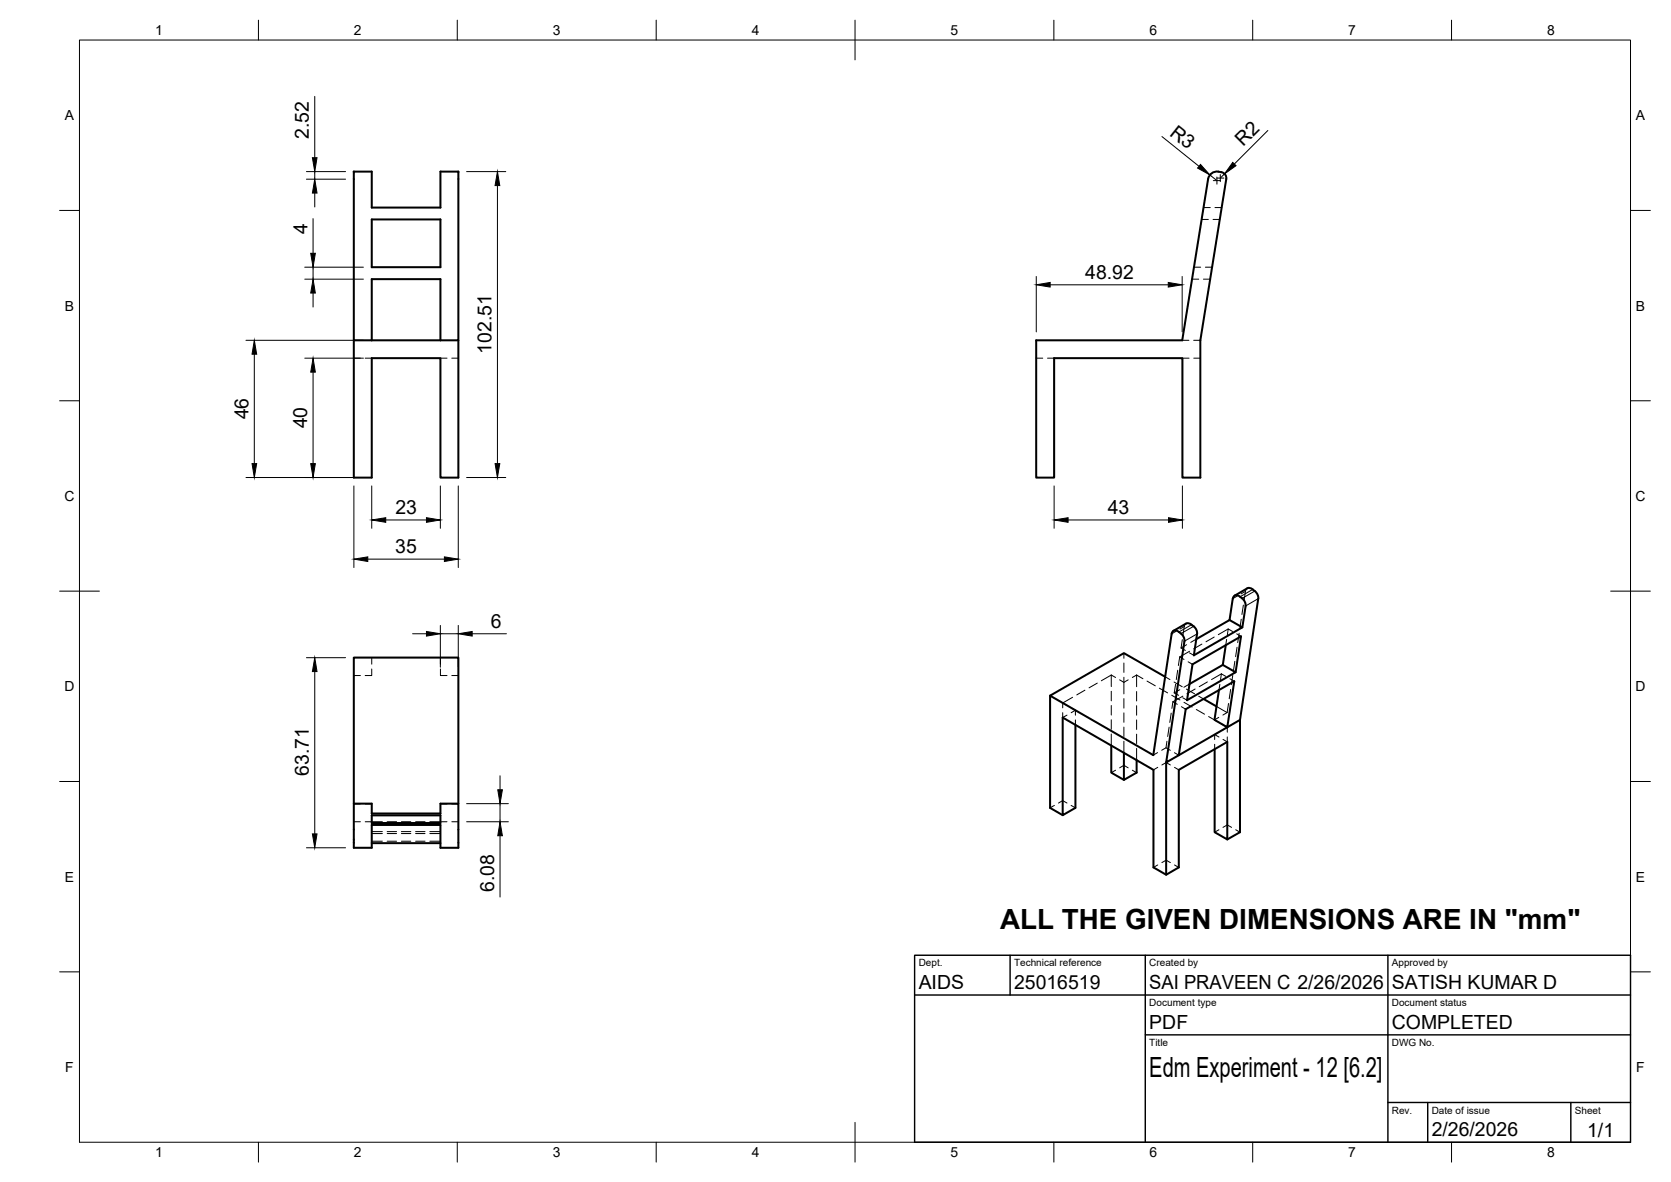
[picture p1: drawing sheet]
<svg xmlns="http://www.w3.org/2000/svg" width="420mm" height="297mm" viewBox="0 0 420 297" stroke-linecap="round" stroke-linejoin="round" font-family="sans-serif">
<!-- layer: Visible -->
<g fill="none" stroke="#000" stroke-width=".51">
<path d="M93.5 55.1h17.2v12h-17.2zM306.4 43.1a2.25 2.25 0 0 0-2.6 1.9l-6.5 40.5h-36.8v34.5h4.5v-30h32.3v30h4.5v-34.5l6.5-40.5a1.69 1.69 0 0 0-2-1.9M89 85.5v34.5h4.5v-30h17.2v30h4.6v-34.5M93.5 85.5h-4.5v-42.4h4.5v9.1h17.2v-9.1h4.6v42.4h-4.6M93.5 85.5v-15.3h17.2v15.3M93.5 85.5h17.2M296.4 158.8l1.1 1.1 .3 1.2-4.6 30.5 3.2-1.8M296.4 158.8a1.01 1.01 0 0 0-1-.4 1.01 1.01 0 0 0-.8 .9l-4.6 30.5-26-15 18.6-10.7 10.4 6M299.6 157l.5 .4M299.6 157a1.28 1.28 0 0 0-1.4-.3l-3.2 1.8M309.2 155.8l3.2 1.9-12.2 7 .8-5.8-.3-.8-.6-.7M309.2 155.8l-8.4 4.8"/>
<path d="M313.2 152.3a2.71 2.71 0 0 0-2.6-2.7l-.5 .4-.1 .4-.8 5.4M313.2 152.3l-.8 5.4M315 148.1l1.1 1.1 .3 1.2-4.6 30.5-15.4 8.9M315 148.1a1.28 1.28 0 0 0-1.4-.3l-3.2 1.9M264 174.8v28.2l3.2 1.9M302.6 175.6l3.3 1.9M306.5 173.4l-1.1 7.5 3.2 1.9 1.7-11.6-12.2 7-1.7 11.6M307.5 167.1l3.2 1.8-12.2 7.1 1.3-9.1 12.2-7-1.3 9M307.5 167.1l-8.4 4.8M308.2 162.1l-.7 5M270.4 182.2v20.8l-3.2 1.9v-24.6l22.8 13.2v24.5l3.2 1.8 3.2-1.8v-24.5l12.2-7.1v24.6l-3.2-1.9v-20.8M279.4 187.4v6.8l3.2 1.8"/>
<path d="M282.6 189.2v6.8l3.2-1.8v-3.2M293.2 191.6v28.2M311.8 180.9v28.2l-3.2 1.9M89 202h4.5v2.4h17.2v-2.4h4.6v11h-4.6v-5.7h-17.2v5.7h-4.5zM89 202v-36.7h26.3v36.7M93.5 204.9h17.2v1.9h-17.2zM93.5 211.9h17.2"/>
</g>
<!-- layer: Hidden -->
<g fill="none" stroke="#000" stroke-width=".25">
<path d="M302.1 55.1h1.7M302.6 52.2h1.7M305 55.1h1.7M305.5 52.2h1.7M299.7 70.2h1.7M300.2 67.1h1.7M302.6 70.2h1.7M303.1 67.1h1.7M89 90h1.6M91.8 90h1.7M110.7 90h1.7M113.6 90h1.7"/>
<path d="M260.5 90h1.7M263.4 90h1.6M297.3 85.5h1.6M297.3 90h1.7M300.1 85.5h1.7M300.2 90h1.6M298.2 156.7l-.4 .5-.3 2.4M308.8 158.1l-2.5 1.4M309.9 158.7l-1.1-.6-.2 1.4M311 159.3l1 .6M311.6 159.1l-.4 2.4M312.1 155.6l-.4 2.4"/>
<path d="M312.6 152.1l-.3 2.3M313.6 147.9l-.4 .5-.4 2.5M89 169.8h1.6M93.5 168.1v1.7h-1.7M93.5 165.3v1.6M110.7 168.1v1.7h1.7M110.7 165.3v1.6M113.6 169.8h1.7M267.2 179.1v1.2l1.1-.6M267.2 176.7l1.1 .6M267.2 176.7v1.2M269.3 177.9l1.1 .6-1.1 .6"/>
<path d="M269.7 175.2l-2.5 1.5M270.4 178.5v1.2M272.8 173.4l-2.1 1.2M275.9 171.7l-2.1 1.2M279.4 169.6l-2.5 1.5M279.4 169.6l1.1 .7M279.4 169.6v2.9M279.4 173.7v2.4M279.4 177.3v2.4M281.5 170.8l1.1 .7 1.1-.7M282.6 164.1v1.3M282.6 166.6v2.4"/>
<path d="M282.6 170.2v4.2M282.6 175.6v2.4M282.6 179.1v2.4M285.8 169.6l-1.1 .7M285.8 169.6l1.6 1M285.8 169.6v3M285.8 173.8v2.4M285.8 177.3v2.4M288.4 171.2l2.1 1.1M291.5 172.9l2.1 1.2M293 170.1l1.2 .7M294.5 179.2l-.4 2.4"/>
<path d="M294.6 174.7l2.1 1.2M294.9 176.4l1.1 .6M294.9 176.4l-.2 1.6M295.2 171.4l2.1 1.2M295.3 174.1l1.1 .6M295.6 172l-.3 2.1M296.1 168.4l-.3 2.4M296.6 165.1l-.3 2.1M296.6 165.1l1.1 .6M296.7 173.3l-1.4 .8M297 162.8l1 .7M297.1 177.6l1 .6"/>
<path d="M297.3 160.7l-.3 2.1M297.4 175.4l1.1 .6M297.4 174.9l-2.5 1.5M297.7 176.5l2.1 1.2M298.3 173.2l2.1 1.2M298.4 162l-1.4 .8M298.7 166.3l1.1 .6M299.1 171.9l-1.4 .8M299.1 164.1l1.1 .6M299.1 163.7l-2.5 1.4M300.5 173.2l-2.1 1.2M300.8 160.6l-1.4 .8"/>
<path d="M300.8 178.3l2.1 1.2M301.4 174.9l1.2 .7M302.2 161.9l-2.1 1.2M303.6 171.4l-2.1 1.2M305.3 160.1l-2.1 1.2M305.9 177.5l2.6 1.6M306.7 172l-.2 1.4M307.1 169.3l-2.5 1.5M307.1 169.3l1.1 .7M307.1 169.3l-.2 1.5M308.4 160.7l-.2 1.4M308.5 179.1l-1 .6"/>
<path d="M308.9 176.8l-.4 2.3M309.2 170.6l1.1 .6M309.4 173.3l-.3 2.3M310 169.7l-.4 2.4M310.5 166.2l-.4 2.4M311 162.7l-.3 2.3M270.4 180.9v1.3M279.4 180.9v2.4M279.4 184.5v2.9M280.5 193.6l-1.1 .6M281.5 193l1.1-.7 1.1 .7M282.6 182.7v2.4"/>
<path d="M282.6 186.3v2.9M284.7 193.6l1.1 .6M285.8 180.9v2.4M285.8 184.5v2.4M285.8 188.1v2.9M291.1 189.1l-1.1 .7M291.1 192.8l-1.1 .7M292.1 192.2l1.1-.6 1.1 .6M293.2 187.9l1.1 .7M293.2 187.9l-1.1 .6M293.4 186.3l-.2 1.6M294 182.7l-.4 2.4"/>
<path d="M295.3 189.2l1.1 .6M295.3 192.8l1.1 .7M303.9 180.1l2.1 1.2M305.4 184.6v1.3M305.4 187v1.3M306.5 180.3l-1.1 .6M306.5 184l-1.1 .6 1.1 .6M307 181.8l1.6 1M308.6 182.8l-1.1 .6M308.6 185.2v1.2l-1.1-.6M308.6 182.8v1.2M89 206.5h1.6"/>
<path d="M89 202h1.6M91.8 206.5h4.3M91.8 202h1.7M93.5 209.5h2.6M93.5 204.4v.5M93.5 206.8v.5M93.5 209h2.6M93.5 211.4h2.6M97.3 209.5h2.4M97.3 209h2.4M97.3 211.4h2.4M97.3 206.5h2.4"/>
<path d="M100.9 209.5h2.4M100.9 209h2.4M100.9 211.4h2.4M100.9 206.5h2.4M104.5 209.5h2.4M104.5 209h2.4M104.5 211.4h2.4M104.5 206.5h2.4M108.1 209.5h2.6M108.1 209h2.6M108.1 211.4h2.6M108.1 206.5h4.3"/>
<path d="M110.7 204.4v.5M110.7 206.8v.5M110.7 202h1.7M113.6 206.5h1.7M113.6 202h1.7M265.1 202.4l-1.1 .6M266.1 201.8l1.1-.6 1.1 .6M269.3 202.4l1.1 .6M291.1 217.4l-1.1 .6M292.1 216.8l1.1-.6 1.1 .6M295.3 217.4l1.1 .6M306.5 208.5l-1.1 .6"/>
<path d="M307.5 207.9l1.1-.6 1.1 .6M310.7 208.5l1.1 .6"/>
</g>
<!-- layer: Visible Narrow -->
<path d="M299.6 157l-3.2 1.8M300.1 157.4l-3.2 1.8M301 159.3l-3.2 1.8M315 148.1l-3.2 1.9M315.5 148.5l-3.2 1.9M316.4 150.4l-3.2 1.9" fill="none" stroke="#000" stroke-width=".25"/>
<!-- layer: Hidden Narrow -->
<path d="M295.7 158.7l-1.1 .6M297.8 157.5l-1.1 .6M311 149.8l-1 .6M313.2 148.6l-1.1 .6" fill="none" stroke="#000" stroke-width=".25"/>
<!-- layer: BORDER -->
<g fill="none" stroke="#000" stroke-width=".25">
<path d="M20 10.1h390v276.9h-390zM65 5.1v5M115 5.1v5M165 5.1v5M215 5.1v10M265 5.1v5M315 5.1v5M365 5.1v5M15 52.9h5M410 52.9h5M15 100.7h5M410 100.7h5"/>
<path d="M15 148.6h10M405 148.6h10M15 196.4h5M410 196.4h5M15 244.2h5M410 244.2h5M65 287v5M115 287v5M165 287v5M215 282.1v9.9M265 287v5M315 287v5"/>
<path d="M365 287v5"/>
</g>
<!-- layer: TITLEBLOCK -->
<path d="M230 240.1h180v46.9h-180zM230 250h180M254 240.1v9.9M288 240.1v46.9M349 240.1v46.9M288 260.1h122M349 277.1h61M359 277.1v9.9M395 277.1v9.9" fill="none" stroke="#000" stroke-width=".36"/>
<!-- layer: Smart Centers -->
<path d="M305.1 45.4h1.8M305.9 44.8h1.8M306 44.5v1.8M306.8 43.9v1.7" fill="none" stroke="#000" stroke-width=".25"/>
<!-- layer: FD_Dimensions -->
<g fill="none" stroke="#000" stroke-width=".25">
<path d="M79.1 24.2v15.4M292.2 34.3l9.3 7.5M318.8 32.8l-8.4 8.4M77 43.1h9.9M77 45h9.9M78.7 54.9v8.8M79.1 43.1v1.9M79.1 48.5v3.5M117.3 43.1h9.9M125.1 46.6v69.9M304.2 44l1.8 1.4M307.9 43.7l-1.1 1.1"/>
<path d="M76.6 70.2h14.8M76.6 67.1h14.8M78.7 67.1v3.1M78.7 73.6v3.6M260.6 69.5v13.9M264.1 71.6h29.7M297.2 69.5v13.9M61.8 85.5h29.6M63.9 89v27.5M76.6 90h14.8M78.7 93.5v23M61.8 120h29.6"/>
<path d="M89 122.1v20.5M93.5 122.1v10.7M97 130.7h10.2M110.7 122.1v10.7M115.2 122.1v20.5M117.3 120h9.9M265 122.1v10.7M268.6 130.7h25.2M297.3 122.1v10.7M92.5 140.5h19.2M103.7 159.3h3.5M110.7 157.2v10.5"/>
<path d="M110.7 159.3h4.5M115.2 157.2v10.5M118.7 159.3h8.6M77 165.3h9.9M79.1 168.8v40.8M125.7 195v3.5M77 213h9.9M117.3 202h10.5M117.3 206.5h10.5M125.7 202v4.5M125.7 210v15.4"/>
</g>
<g fill="#000" stroke="#000" stroke-width=".25">
<path d="M78.5 39.6h1.2l-.6 3.5zM79.1 45l.6 3.5h-1.2zM125.1 43.1l.6 3.5h-1.2zM301.9 41.3l2.3 2.7-3.1-1.8zM310 40.8l.8 .8-2.9 2.1zM78.7 70.2l.6 3.4h-1.2zM78.1 63.7h1.2l-.6 3.4zM260.6 71.6l3.5-.6v1.1zM293.8 71l3.4 .6-3.4 .5zM63.9 85.5l.6 3.5h-1.1zM78.7 90l.6 3.5h-1.2zM63.4 116.5h1.1l-.6 3.5z"/>
<path d="M78.1 116.5h1.2l-.6 3.5zM124.5 116.5h1.2l-.6 3.5zM89 140.5l3.5-.6v1.2zM93.5 130.7l3.5-.6v1.2zM107.2 130.1l3.5 .6-3.5 .6zM111.7 139.9l3.5 .6-3.5 .6zM265 130.7l3.6-.6v1.2zM293.8 130.1l3.5 .6-3.5 .6zM107.2 158.7l3.5 .6-3.5 .6zM115.2 159.3l3.5-.6v1.2zM79.1 165.3l.6 3.5h-1.2zM125.2 198.5h1.1l-.6 3.5z"/>
<path d="M78.5 209.6h1.2l-.6 3.4zM125.7 206.5l.6 3.5h-1.1z"/>
</g>
<g font-size="7">
<text x="251.5" y="233.4">ALL THE GIVEN DIMENSIONS ARE IN &quot;mm&quot;</text>
<text x="289" y="270.6">Edm Experiment - 12 [6.2]</text>
</g>
<g font-size="4.9">
<text x="77.7" y="34.9" transform="rotate(-90 77.7 34.9)">2.52</text>
<text x="293.9" y="33.8" transform="rotate(39 293.9 33.8)">R3</text>
<text x="312.6" y="37" transform="rotate(-45 312.6 37)">R2</text>
<text x="77.3" y="58.8" transform="rotate(-90 77.3 58.8)">4</text>
<text x="272.9" y="70.1">48.92</text>
<text x="123.6" y="88.9" transform="rotate(-90 123.6 88.9)">102.51</text>
<text x="62.5" y="105.4" transform="rotate(-90 62.5 105.4)">46</text>
<text x="77.3" y="107.6" transform="rotate(-90 77.3 107.6)">40</text>
<text x="99.4" y="129.2">23</text>
<text x="278.5" y="129.2">43</text>
<text x="99.4" y="139.1">35</text>
<text x="123.4" y="157.8">6</text>
<text x="77.7" y="194.9" transform="rotate(-90 77.7 194.9)">63.71</text>
<text x="124.3" y="224.2" transform="rotate(-90 124.3 224.2)">6.08</text>
<text x="231" y="248.5">AIDS</text>
<text x="255" y="248.5">25016519</text>
<text x="289" y="248.5">SAI PRAVEEN C 2/26/2026</text>
<text x="350" y="248.5">SATISH KUMAR D</text>
<text x="289" y="258.6">PDF</text>
<text x="350" y="258.6">COMPLETED</text>
<text x="360" y="285.5">2/26/2026</text>
<text x="399.1" y="285.7">1/1</text>
</g>
<g font-size="3.5">
<text x="39" y="8.8">1</text>
<text x="89" y="8.8">2</text>
<text x="139" y="8.8">3</text>
<text x="189" y="8.8">4</text>
<text x="239" y="8.8">5</text>
<text x="289" y="8.8">6</text>
<text x="339" y="8.8">7</text>
<text x="389" y="8.8">8</text>
<text x="16.3" y="30.2">A</text>
<text x="411.3" y="30.2">A</text>
<text x="16.3" y="78">B</text>
<text x="411.3" y="78">B</text>
<text x="16.2" y="125.9">C</text>
<text x="411.2" y="125.9">C</text>
<text x="16.2" y="173.7">D</text>
<text x="411.2" y="173.7">D</text>
<text x="16.3" y="221.6">E</text>
<text x="411.3" y="221.6">E</text>
<text x="16.4" y="269.4">F</text>
<text x="411.4" y="269.4">F</text>
<text x="39" y="290.8">1</text>
<text x="89" y="290.8">2</text>
<text x="139" y="290.8">3</text>
<text x="189" y="290.8">4</text>
<text x="239" y="290.8">5</text>
<text x="289" y="290.8">6</text>
<text x="339" y="290.8">7</text>
<text x="389" y="290.8">8</text>
</g>
<g font-size="2.5">
<text x="231" y="242.9">Dept.</text>
<text x="255" y="242.9">Technical reference</text>
<text x="289" y="242.9">Created by</text>
<text x="350" y="242.9">Approved by</text>
<text x="289" y="252.8">Document type</text>
<text x="350" y="252.8">Document status</text>
<text x="289" y="262.9">Title</text>
<text x="350" y="262.9">DWG No.</text>
<text x="350" y="279.9">Rev.</text>
<text x="360" y="279.9">Date of issue</text>
<text x="396" y="279.9">Sheet</text>
</g>
</svg>
